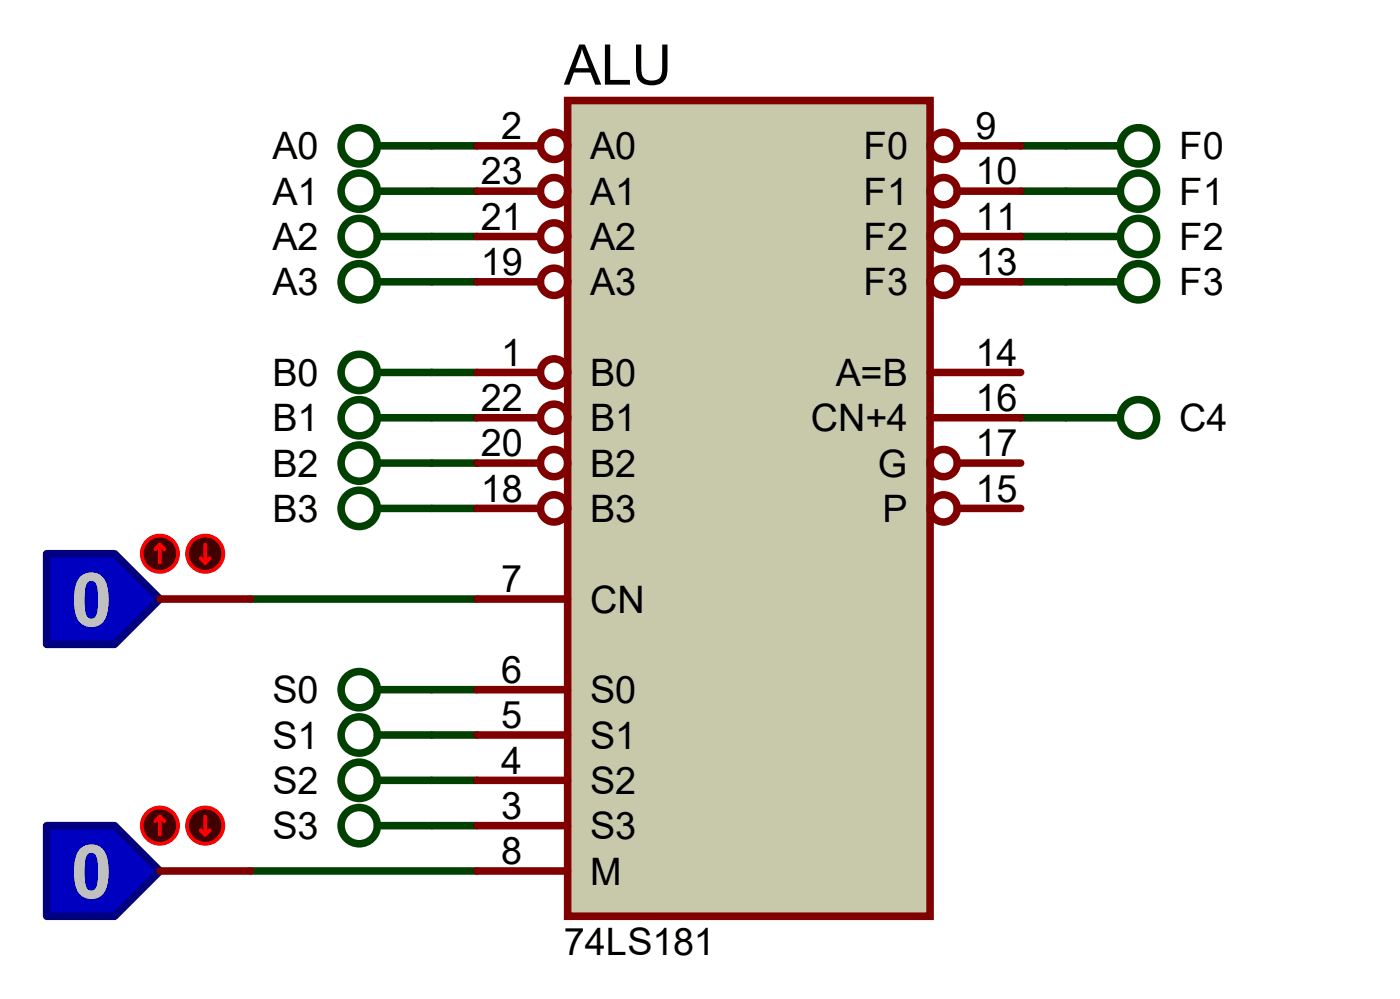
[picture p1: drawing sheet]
<svg xmlns="http://www.w3.org/2000/svg" width="78mm" height="56mm" viewBox="0 0 78 56" stroke-linecap="round" stroke-linejoin="round" font-family="sans-serif">
<g fill="none" stroke="#004000" stroke-width=".42">
<path d="M21.2 8.2h5.5M21.2 10.7h5.5M21.2 13.3h5.5M21.2 15.8h5.5M57.2 8.2h5.6M57.2 10.7h5.6M57.2 13.3h5.6M57.2 15.8h5.6M14 33.6h12.7M21.2 20.9h5.5M21.2 23.4h5.5M21.2 26h5.5"/>
<path d="M21.2 28.5h5.5M24.2 38.7h2.5M57.2 23.4h2.6M14 48.8h12.7M24.2 41.2h2.5M24.2 43.7h2.5M24.2 46.3h2.5"/>
<circle cx="20.1" cy="10.7" r="1.02"/>
<circle cx="20.1" cy="13.3" r="1.02"/>
<circle cx="20.1" cy="15.8" r="1.02"/>
<circle cx="20.1" cy="8.2" r="1.02"/>
<circle cx="63.8" cy="10.7" r="1.02"/>
<circle cx="63.8" cy="13.3" r="1.02"/>
<circle cx="63.8" cy="15.8" r="1.02"/>
<circle cx="63.8" cy="8.2" r="1.02"/>
<circle cx="20.1" cy="23.4" r="1.02"/>
<circle cx="20.1" cy="20.9" r="1.02"/>
<circle cx="20.1" cy="26" r="1.02"/>
<circle cx="20.1" cy="28.5" r="1.02"/>
</g>
<path d="M31.8 5.6h20.3v45.8h-20.3z" fill="#c8c8aa" stroke="#800000" stroke-width=".42"/>
<g fill="none" stroke="#800000" stroke-width=".42">
<path d="M26.7 8.2h3.6M26.7 10.7h3.6M26.7 13.3h3.6M26.7 15.8h3.6M53.7 8.2h3.5M53.7 10.7h3.5M53.7 13.3h3.5M53.7 15.8h3.5M26.7 20.9h3.6M26.7 23.4h3.6M26.7 26h3.6M26.7 28.5h3.6"/>
<path d="M26.7 33.6h5.1M26.7 38.7h5.1M52.1 20.9h5.1M52.1 23.4h5.1M53.7 26h3.5M53.7 28.5h3.5M26.7 41.2h5.1M26.7 43.7h5.1M26.7 46.3h5.1M26.7 48.8h5.1"/>
<circle cx="31.1" cy="8.2" r=".76"/>
<circle cx="31.1" cy="10.7" r=".76"/>
<circle cx="31.1" cy="13.3" r=".76"/>
<circle cx="31.1" cy="15.8" r=".76"/>
<circle cx="52.9" cy="8.2" r=".76"/>
<circle cx="52.9" cy="10.7" r=".76"/>
<circle cx="52.9" cy="13.3" r=".76"/>
<circle cx="52.9" cy="15.8" r=".76"/>
<circle cx="31.1" cy="23.4" r=".76"/>
<circle cx="31.1" cy="20.9" r=".76"/>
<circle cx="31.1" cy="26" r=".76"/>
<circle cx="31.1" cy="28.5" r=".76"/>
<circle cx="52.9" cy="26" r=".76"/>
<circle cx="52.9" cy="28.5" r=".76"/>
</g>
<path d="M2.6 31h3.8l2.6 2.6-2.6 2.5h-3.8z" fill="#0000c0" stroke="#000080" stroke-width=".42"/>
<path d="M9 33.6h5" fill="none" stroke="#800000" stroke-width=".42"/>
<circle cx="9" cy="31" r="1.02" fill="#400000" stroke="#f00" stroke-width=".21"/>
<path d="M9 30.5l-.3 .3M9 30.5l.2 .3M9 30.5v1" fill="none" stroke="#f00" stroke-width=".21"/>
<circle cx="11.5" cy="31" r="1.02" fill="#400000" stroke="#f00" stroke-width=".21"/>
<path d="M11.3 31.3l.2 .2M11.5 30.5v1M11.8 31.3l-.3 .2" fill="none" stroke="#f00" stroke-width=".21"/>
<path d="M2.6 46.3h3.8l2.6 2.5-2.6 2.6h-3.8z" fill="#0000c0" stroke="#000080" stroke-width=".42"/>
<path d="M9 48.8h5" fill="none" stroke="#800000" stroke-width=".42"/>
<circle cx="9" cy="46.3" r="1.02" fill="#400000" stroke="#f00" stroke-width=".21"/>
<path d="M9 45.8l-.3 .2M9 45.8l.2 .2M9 45.8v1" fill="none" stroke="#f00" stroke-width=".21"/>
<circle cx="11.5" cy="46.3" r="1.02" fill="#400000" stroke="#f00" stroke-width=".21"/>
<path d="M11.3 46.5l.2 .3M11.5 45.8v1M11.8 46.5l-.3 .3" fill="none" stroke="#f00" stroke-width=".21"/>
<g fill="none" stroke="#004000" stroke-width=".42">
<path d="M21.2 38.7h3M59.8 23.4h3M21.2 41.2h3M21.2 43.7h3M21.2 46.3h3"/>
<circle cx="20.1" cy="38.7" r="1.02"/>
<circle cx="63.8" cy="23.4" r="1.02"/>
<circle cx="20.1" cy="46.3" r="1.02"/>
<circle cx="20.1" cy="41.2" r="1.02"/>
<circle cx="20.1" cy="43.7" r="1.02"/>
</g>
<g font-size="4.2" fill="#c0c0c0">
<text x="4" y="35.1">0</text>
<text x="4" y="50.3">0</text>
</g>
<text font-size="3.1" x="31.6" y="4.7">ALU</text>
<g font-size="2.1">
<text x="15.3" y="8.9">A0</text>
<text x="15.3" y="11.5">A1</text>
<text x="27" y="10.3">23</text>
<text x="28.1" y="7.8">2</text>
<text x="33.1" y="8.9">A0</text>
<text x="33.1" y="11.5">A1</text>
<text x="48.4" y="8.9">F0</text>
<text x="48.4" y="11.5">F1</text>
<text x="54.7" y="7.8">9</text>
<text x="54.7" y="10.3">10</text>
<text x="66.1" y="11.5">F1</text>
<text x="66.1" y="8.9">F0</text>
<text x="15.3" y="14">A2</text>
<text x="15.3" y="16.6">A3</text>
<text x="27" y="12.9">21</text>
<text x="27" y="15.4">19</text>
<text x="33.1" y="14">A2</text>
<text x="33.1" y="16.6">A3</text>
<text x="48.4" y="14">F2</text>
<text x="48.4" y="16.6">F3</text>
<text x="54.7" y="12.9">11</text>
<text x="54.7" y="15.4">13</text>
<text x="66.1" y="16.6">F3</text>
<text x="66.1" y="14">F2</text>
<text x="15.3" y="21.6">B0</text>
<text x="27" y="23">22</text>
<text x="28.1" y="20.5">1</text>
<text x="33.1" y="21.6">B0</text>
<text x="46.9" y="21.6">A=B</text>
<text x="54.7" y="20.5">14</text>
<text x="54.7" y="23">16</text>
<text x="15.3" y="24.2">B1</text>
<text x="15.3" y="26.7">B2</text>
<text x="15.3" y="29.3">B3</text>
<text x="27" y="25.6">20</text>
<text x="27" y="28.1">18</text>
<text x="33.1" y="24.2">B1</text>
<text x="33.1" y="26.7">B2</text>
<text x="33.1" y="29.3">B3</text>
<text x="45.5" y="24.2">CN+4</text>
<text x="49.2" y="26.7">G</text>
<text x="49.5" y="29.3">P</text>
<text x="54.7" y="25.6">17</text>
<text x="54.7" y="28.1">15</text>
<text x="66.1" y="24.2">C4</text>
<text x="28.1" y="33.2">7</text>
<text x="33.1" y="34.3">CN</text>
<text x="15.3" y="39.4">S0</text>
<text x="15.3" y="42">S1</text>
<text x="28.1" y="38.3">6</text>
<text x="28.1" y="40.8">5</text>
<text x="33.1" y="39.4">S0</text>
<text x="33.1" y="42">S1</text>
<text x="15.3" y="44.5">S2</text>
<text x="15.3" y="47">S3</text>
<text x="28.1" y="43.4">4</text>
<text x="28.1" y="45.9">3</text>
<text x="33.1" y="44.5">S2</text>
<text x="33.1" y="47">S3</text>
<text x="28.1" y="48.4">8</text>
<text x="31.6" y="53.5">74LS181</text>
<text x="33.1" y="49.6">M</text>
</g>
</svg>
